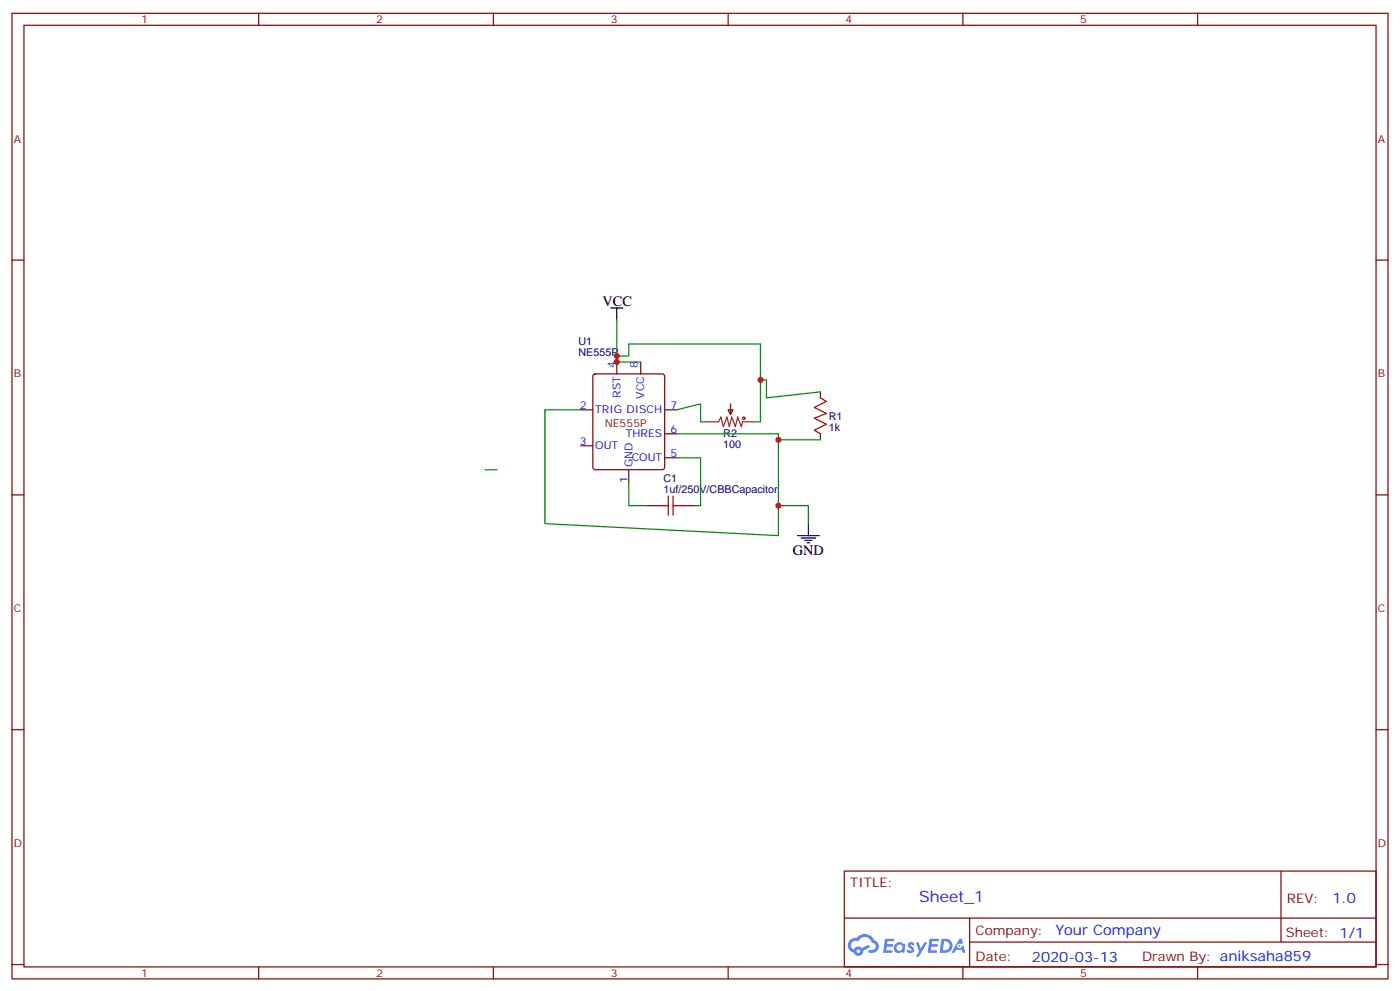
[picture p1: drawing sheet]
<svg xmlns="http://www.w3.org/2000/svg" width="412mm" height="292mm" viewBox="0 0 412 292" stroke-linecap="round" stroke-linejoin="round" font-family="sans-serif">
<g fill="none" stroke="#870000" stroke-width=".35">
<path d="M3.5 3.9h405.4v284.4h-405.4zM7.1 7.4h398.2v277.3h-398.2zM76.2 3.9v3.5M145.3 3.9v3.5M214.5 3.9v3.5M283.6 3.9v3.5M352.8 3.9v3.5M3.5 76.6h3.6M405.3 76.6h3.6M3.5 145.7h3.6M405.3 145.7h3.6M3.5 214.9h3.6"/>
<path d="M405.3 214.9h3.6M248.7 256.5h156.6v28.2h-156.6zM377.3 256.5v20.9M248.7 270.4h156.5M285.6 277.4h119.6M285.6 270.4v14.1M3.5 284h3.6M76.2 284.7v3.6M145.3 284.7v3.6M214.5 284.7v3.6M283.6 284.7v3.6M352.8 284.7v3.6"/>
<path d="M405.3 284h3.6"/>
</g>
<g fill="#5487ff">
<path d="M267.7 277.7a1.22 1.22 0 0 1 1.7 .2l-.4 .6a.47 .47 0 0 0-.3-.4 .47 .47 0 0 0-.5 .2l.1 .2a1.14 1.14 0 0 1 .8 1.8 1.14 1.14 0 0 1-1.9 0l-.2-.2 .5-.6 .7 .5a.29 .29 0 0 0 .3-.3 .29 .29 0 0 0-.2-.3 1.04 1.04 0 0 1-.6-1.7z"/>
<path d="M260.7 276.4h2.4l.3 .2-.2 .5-1.8 .1-.1 .8h1.5l.3 .4-.3 .4h-1.6l-.2 1.1h1.7l.2 .3-.2 .3-2.6 .1z"/>
<path d="M273.8 276.4h2.4l.3 .2-.1 .5-1.8 .1-.2 .8h1.6l.3 .4-.4 .4h-1.6l-.1 1.1h1.7l.2 .3-.2 .3-2.6 .1z"/>
<path d="M282.6 276.4h.7l.3 1.3-.6 .3a.69 .69 0 0 0-1 .3 .69 .69 0 0 0 .4 .9 .69 .69 0 0 0 .9-.6l.5-.2 .6 2.2h-.8l-.2-.9h-1.8l-.5 .9h-.8z"/>
<path d="M269.8 277.5h.8l.6 1.8 1.1-1.8h.9l-2.6 4.2h-.8l.9-1.5z"/>
<path d="M277.4 276.4l-.6 4.2h1.3a2.11 2.11 0 0 0 2.5-2.1 2.11 2.11 0 0 0-2.5-2.1zM278.1 277.2a1.39 1.39 0 0 1 1.7 1.4 1.39 1.39 0 0 1-1.8 1.3h-.3z"/>
<path d="M263.7 278.1a1.54 1.54 0 0 0-.1 2.1 1.54 1.54 0 0 0 2.2 .1l.6 .3 .3-2.3-.2-.3h-.4a1.49 1.49 0 0 0-2.4 .1zM264 279.1a.94 .94 0 0 1 1.8 0 .94 .94 0 0 1-1.8 0z"/>
<path d="M250.4 276.8a2.18 2.18 0 0 0 1.1 3.7 1.44 1.44 0 0 0 1.6 .9 1.44 1.44 0 0 0 1.2-1.4l2-1-.5-.8-1.9 1a1.47 1.47 0 0 0-2.4 .4 1.39 1.39 0 0 1-.7-1.9 1.39 1.39 0 0 1 2-.5 2.12 2.12 0 0 1 2.2-1.3 2.12 2.12 0 0 1 1.9 1.7 1.14 1.14 0 0 1 1.1 1.4 1.14 1.14 0 0 1-1.7 .7 .43 .43 0 0 0-.5 .4 .43 .43 0 0 0 .4 .5 1.98 1.98 0 0 0 2.5-1.2 1.98 1.98 0 0 0-1.2-2.6 3.1 3.1 0 0 0-5.3-.6l-.9 .1zM252.3 280.1a.55 .55 0 0 1 1.1 0 .55 .55 0 0 1-1.1 0z"/>
<circle cx="282.6" cy="278.5" r=".26"/>
</g>
<g fill="none" stroke="#870000" stroke-width=".35">
<path d="M174.9 110.3l.4-.2h19.8l.5 .2 .2 .5v26.8l-.2 .5-.5 .2h-19.8l-.5-.2-.2-.5v-26.8zM181.7 106.6v3.5M188.7 106.6v3.5M215.2 118.9v3.2M241.7 115.4v1.8M171.1 120.7h3.5M171.1 131.3h3.5M185.2 138.3v3.6M195.8 120.7h3.5M195.8 134.8h3.5M195.8 127.7h3.5M214.5 120.7h1.4l-.7 1.4z"/>
<path d="M241.7 127.7v1.8M190.5 148.9h3.5M201.1 148.9h3.5"/>
</g>
<g fill="none" stroke="#a10000" stroke-width=".35">
<path d="M241.7 117.2l1.7 1-3.5 1.8 3.5 1.7-3.5 1.5 3.5 1.7-3.5 1.8 1.8 1M194 148.9h2.8M196.8 146.1v5.6M198.3 148.9h2.8M198.3 146.1v5.6"/>
<circle cx="219.1" cy="123.2" r=".35"/>
</g>
<path d="M208.1 124.2h3.6l.7-1.4 .7 2.8 1-2.8 .7 2.8 .7-2.8 1.1 2.8 .7-2.8 1.1 2.8 .3-1.4h3.5" fill="none" stroke="#8c2424" stroke-width=".35"/>
<path d="M179.9 90.7h3.5M181.7 90.7v3.5M234.9 157.7h6.4M236 158.4h4.2M237.1 159.1h2.1M237.8 159.8h.7M238.1 154.2v3.5" fill="none" stroke="#000" stroke-width=".35"/>
<path d="M181.7 94.2v10.6M188.7 106.6h-7v-1.8h3.5v-3.5h38.8v22.9h-1.8M224 111.9h1.8v5.3l15.9-1.8M142.9 138.3h3.5M171.1 120.7h-10.6v33.5l68.8 3.5v-30h-30M199.3 134.8h7.1v14.1h-1.8M199.3 120.7l7.1-1.8v5.3h1.7M229.3 129.5h12.4M185.2 141.9v7h5.3M229.3 148.9h8.8v5.3" fill="none" stroke="#008700" stroke-width=".35"/>
<g fill="#c00">
<circle cx="181.7" cy="104.8" r=".88"/>
<circle cx="224" cy="111.9" r=".88"/>
<circle cx="181.7" cy="106.6" r=".88"/>
<circle cx="229.3" cy="129.5" r=".88"/>
<circle cx="229.3" cy="148.9" r=".88"/>
</g>
<text font-size="4.6" fill="#00f" x="270.8" y="265.5">Sheet_1</text>
<g font-size="4.2">
<text x="177.4" y="90">VCC</text>
<text x="233.5" y="163.4">GND</text>
</g>
<g font-size="4.2" fill="#00f">
<text x="392.5" y="265.8">1.0</text>
<text x="310.9" y="275.3">Your Company</text>
<text x="304" y="283.1">2020-03-13</text>
</g>
<g font-size="3.9" fill="#800">
<text x="250.5" y="261.1">TITLE:</text>
<text x="379.1" y="265.8">REV:</text>
<text x="287.4" y="275.3">Company:</text>
<text x="378.7" y="275.9">Sheet: 1/1</text>
<text x="287.4" y="283">Date:</text>
<text x="336.4" y="283.1">Drawn By: aniksaha859</text>
</g>
<g font-size="3.2" fill="#800">
<text x="41.6" y="6.9">1</text>
<text x="110.8" y="6.9">2</text>
<text x="179.9" y="6.9">3</text>
<text x="249.1" y="6.9">4</text>
<text x="318.2" y="6.9">5</text>
<text x="4.1" y="42">A</text>
<text x="405.9" y="42">A</text>
<text x="4.1" y="111.2">B</text>
<text x="405.9" y="111.2">B</text>
<text x="178.2" y="125.7">NE555P</text>
<text x="4.1" y="180.3">C</text>
<text x="405.9" y="180.3">C</text>
<text x="4.1" y="249.4">D</text>
<text x="405.9" y="249.4">D</text>
<text x="41.6" y="287.7">1</text>
<text x="110.8" y="287.7">2</text>
<text x="179.9" y="287.7">3</text>
<text x="249.1" y="287.7">4</text>
<text x="318.2" y="287.7">5</text>
</g>
<g font-size="3.2" fill="#000080">
<text x="170.4" y="101.6">U1</text>
<text x="170.4" y="104.8">NE555P</text>
<text x="244.1" y="123.6">R1</text>
<text x="213.1" y="131.9">100</text>
<text x="213.1" y="128.6">R2</text>
<text x="244.1" y="126.8">1k</text>
<text x="195.4" y="141.8">C1</text>
<text x="195.4" y="145">1uf/250V/CBBCapacitor</text>
</g>
<g font-size="3.2" fill="#00f">
<text x="181.3" y="108.3" transform="rotate(-90 181.3 108.3)">4</text>
<text x="187.9" y="108.2" transform="rotate(-90 187.9 108.2)">8</text>
<text x="182.7" y="117.1" transform="rotate(-90 182.7 117.1)">RST</text>
<text x="189.8" y="117.4" transform="rotate(-90 189.8 117.4)">VCC</text>
<text x="170.8" y="120.3">2</text>
<text x="175.3" y="121.7">TRIG DISCH</text>
<text x="197.6" y="120.3">7</text>
<text x="170.8" y="130.9">3</text>
<text x="184.4" y="128.8">THRES</text>
<text x="197.6" y="127.4">6</text>
<text x="175.3" y="132.3">OUT</text>
<text x="186.1" y="135.9">COUT</text>
<text x="186.3" y="137.6" transform="rotate(-90 186.3 137.6)">GND</text>
<text x="197.6" y="134.4">5</text>
<text x="184.9" y="142.1" transform="rotate(-90 184.9 142.1)">1</text>
</g>
</svg>
